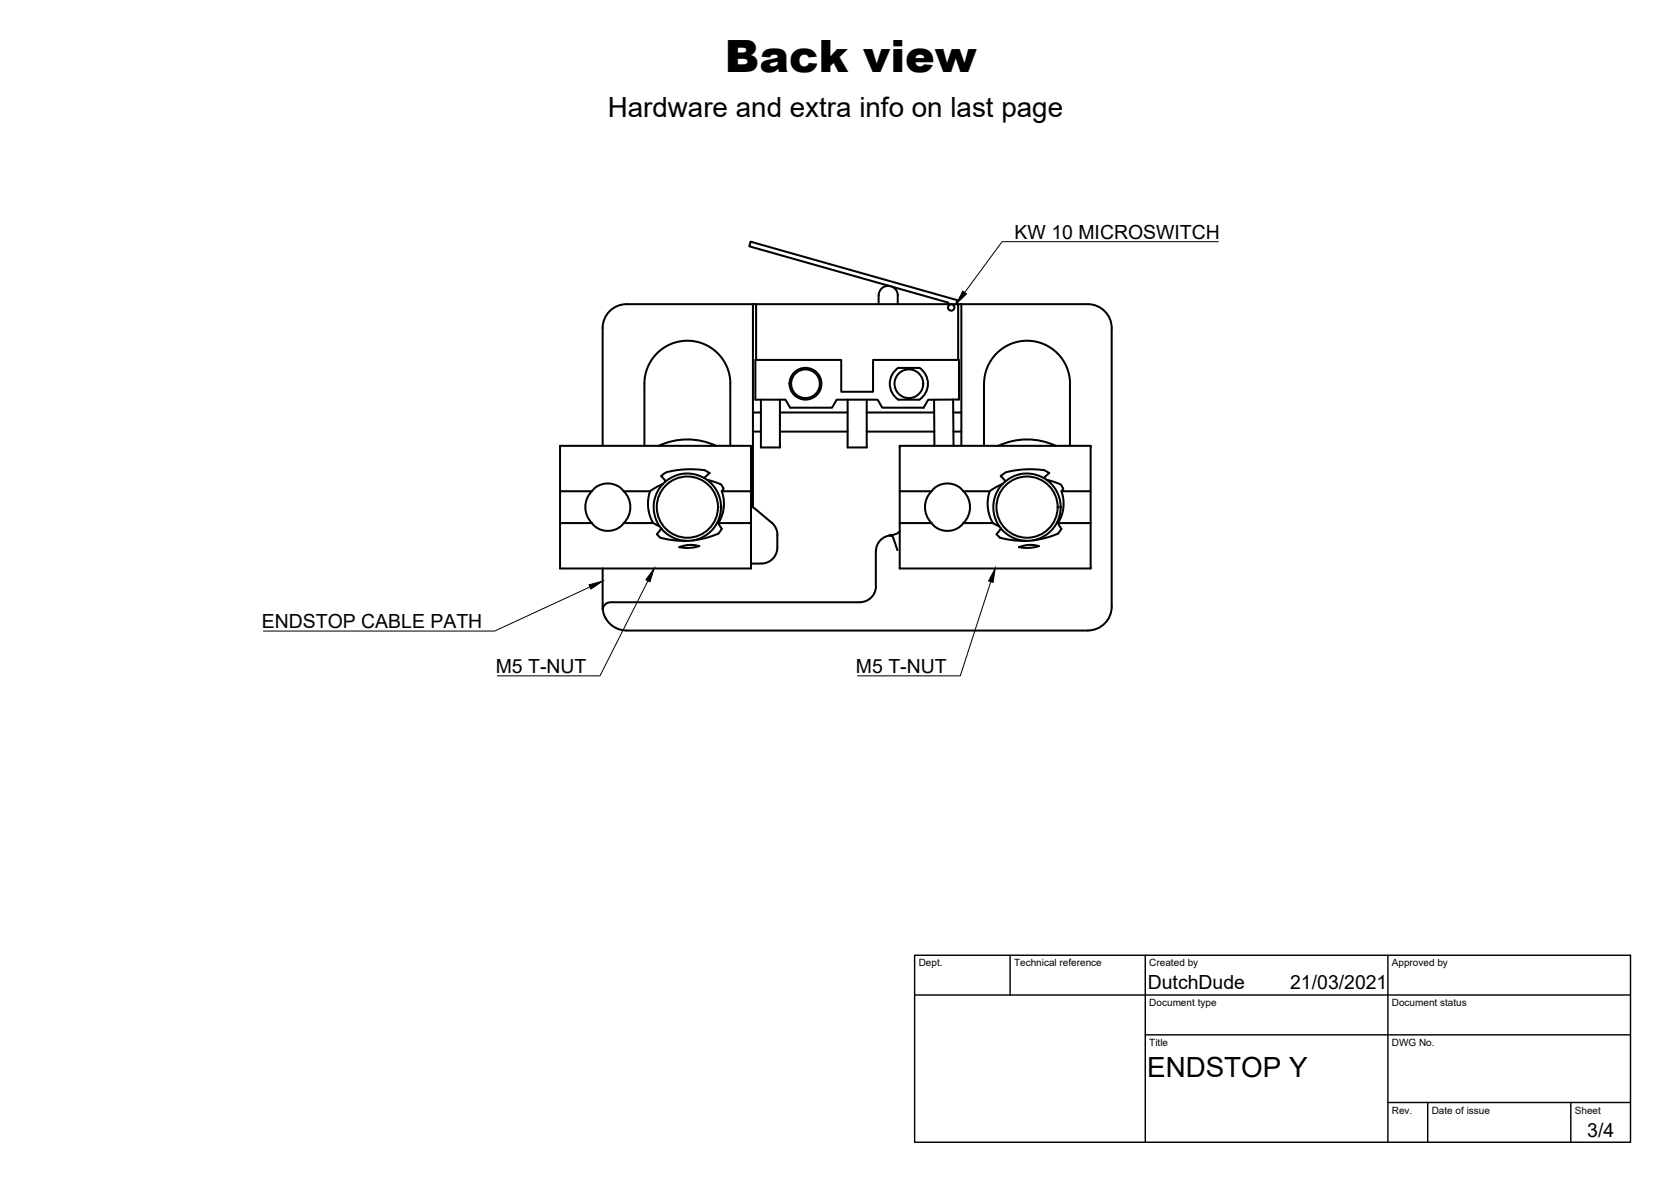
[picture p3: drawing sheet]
<svg xmlns="http://www.w3.org/2000/svg" width="420mm" height="297mm" viewBox="0 0 420 297" stroke-linecap="round" stroke-linejoin="round" font-family="sans-serif">
<!-- layer: Visible -->
<g fill="none" stroke="#000" stroke-width=".51">
<path d="M189.3 76.4h-31.8a6 6 0 0 0-6 6M189.3 76.4v51l-.5 .2M189.3 76.4h.8M220.9 74.2v2.2M223.7 71.9a2.4 2.4 0 0 0-2.8 2.3M224.3 72l1 .9a4.8 4.8 0 0 1 .4 3.5M238.4 76.4l.1-.3-50.1-14.2 .3-1.2 52 14.7-.3 1M240.9 76.4h.8M241.7 76.4h31.8a6 6 0 0 1 6 6M241.7 76.4v35.6M151.5 82.5v29.5M189.9 90.5h21.6v8h8v-8h21.6v9.9l-7.7 .1-1.2 2h-10.4l-1.1-2.1h-10.3l-1.2 2.1h-10.5l-1.2-2.1h-7.6z"/>
<path d="M190.1 90.5v-14.1h50.8v14.1M225.3 92.9l.6-.4 5.3-.1a4.8 4.8 0 0 1 0 8h-5.3a4.8 4.8 0 0 1-.6-7.5zM279.5 82.5v69.9a6 6 0 0 1-6 6l-116 .1a6.1 6.1 0 0 1-5.7-4.3l-.2-1.2M162 112v-15.6a10.8 10.8 0 0 1 10.8-10.8 10.8 10.8 0 0 1 10.8 10.8v15.6M180 112a17 17 0 0 0-14.4 0M189.3 103.7h2M189.3 108.5h2M191.3 100.4v12h4.8v-12M196.1 103.7h17M196.1 108.5h17M213.1 100.4v12h4.8v-12M217.9 103.7h17"/>
<path d="M217.9 108.5h17M234.9 100.4v11.6M239.6 100.4l.2 11.6M239.7 103.7h2M239.7 108.5h2M247.4 112v-15.6a10.8 10.8 0 0 1 10.8-10.8 10.8 10.8 0 0 1 10.8 10.8v15.6M265.4 112a17 17 0 0 0-14.4 0M140.8 123.5v8M148.8 131.5l1.6 1.3 2 .6 1.5-.1 1.1-.3 1.2-.8 .6-.7M148.8 123.5l1.5-1.3 2.2-.7 1.2 .1 1.2 .3 1 .6 .9 1M148.8 131.5h-8v11.4h48v-11.4M148.8 123.4a5.7 5.7 0 0 0 0 8"/>
<path d="M156.8 123.4a5.7 5.7 0 0 1 0 8M163.4 123.5l-.4 2v2.2l.4 2 .9 1.8h-7.5M165.9 132.3l.4 .5M166.3 132.8l-.7 .9a.58 .58 0 0 0-.3 .6 .58 .58 0 0 0 .4 .5l.4 .4 2.3 .4 4.1 .3M166.7 121.6l-1.1 1.4-.5 1-.7 2.8v1.6l.3 1.6 1.2 2.3-1.6-.8M170.8 137.5l2.5-.6 2.5 .3-2.6 .5zM177.1 120.1l-2.3-.9-2.8-.2-2.2 .6-2.4 1.4M177.1 120.1l2.1 1.8 1.6 2.6 .5 2.6-.3 2.7-.7 1.6-.9 1.4-1.9 1.7-2.5 1.1-2.7 .3a8.6 8.6 0 0 1-6-3.1M177.1 120.1l1.3-1.2-.1-.1a7.6 7.6 0 0 0-4.8-.9l-2.1 .1a12.1 12.1 0 0 0-4.4 1l-.8 .6 .8 .8a.51 .51 0 0 1 .3 .6 .51 .51 0 0 1-.4 .4l-3.5 2.1h-6.6M177.8 120.6l1.3 .3a3.5 3.5 0 0 1 2.6 1.5l.2 .4-.4 .7h7.3v-11.5h-48v11.5h8M181.5 123.5l.5 2v1.7l-.3 1.8-.8 1.9a.79 .79 0 0 0 .1 1.3l.1 .2a.89 .89 0 0 1-.3 1.4l-.2 .3-2.5 .9-3.8 .8M188.8 123.5v8h-8.2"/>
<path d="M189.3 127.4l4.7 3.9M194 131.3l1.1 1.4 .4 1.7M195.5 134.4a7.5 7.5 0 0 1-.7 5.4 5 5 0 0 1-5 1.8h-1M220.2 138.6v8.7M223.6 134.6h.6M224.2 134.6l.4 .6 1 3M224.2 134.6h.1M224.2 134.5a4 4 0 0 0-4 4.1M226.2 133.6l-1.2 .7-1.4 .3M226.2 123.5v8M234.2 131.5h-8v11.4h48v-11.4M234.2 123.4a5.7 5.7 0 0 0 0 8"/>
<path d="M242.2 123.4a5.7 5.7 0 0 1 0 8M248.8 123.5l-.4 2.1v1.9l.4 2.2 .8 1.8h-7.4l-1.6 1.3-1.9 .6-1.5-.1-1.1-.3-1.1-.7-.8-.8M251.3 132.3l.4 .5M251.7 132.8l-.7 .9a.57 .57 0 0 0-.3 .6 .57 .57 0 0 0 .4 .5l.4 .4 2.3 .4 4.1 .3M252.1 121.6l-.9 1.1-.7 1.3-.5 1.3-.2 1.6 .2 2.8 .6 1.5 .7 1.1-1.7-.8M256.2 137.5l2.5-.6 2.5 .3-2.6 .5zM262.5 120.1l-2.3-.9-2.9-.2-2.1 .6-2.4 1.4M262.5 120.1l1.2 .9 .9 .9 1.6 2.6 .5 2.7-.4 2.8-1.4 2.6-1.8 1.8-2.7 1.2-2.7 .3a8.6 8.6 0 0 1-6-3.1M262.5 120.1l1.3-1.2-.1-.1a7.6 7.6 0 0 0-4.8-.9l-2.1 .1a11.9 11.9 0 0 0-4.4 1l-.8 .6 .8 .8a.51 .51 0 0 1 .3 .6 .51 .51 0 0 1-.4 .4l-3.5 2.1h-6.6l-1.3-1.3-1.1-.4-1.3-.3-2.2 .3-1 .6-1.1 1.1M263.2 120.6l1.3 .3a3.4 3.4 0 0 1 2.6 1.5l.3 .4-.5 .7h7.3v-11.5h-48v11.5h8M266.9 123.5l.5 1.9v1.8l-.3 1.9-.5 1.2a1.58 1.58 0 0 0 .2 2.4l.1 .2a4.1 4.1 0 0 1-3.2 2l-4 .9M274.2 123.5v8h-8.2"/>
<path d="M151.5 142.9l.1 10.1M216.2 151.3h-62.7l-1.2 .5-.5 .5-.2 .7M220.2 147.3a4 4 0 0 1-4 4"/>
<circle cx="239.2" cy="77.3" r=".79"/>
<circle cx="202.5" cy="96.4" r="4"/>
<circle cx="202.5" cy="96.4" r="3.6"/>
<circle cx="228.5" cy="96.4" r="3.6"/>
<circle cx="172.8" cy="127.4" r="7.7"/>
<circle cx="258.2" cy="127.4" r="7.7"/>
</g>
<g fill="#000" stroke="#000" stroke-width=".25">
<circle cx="181.3" cy="127.5" r=".24"/>
<circle cx="266.7" cy="127.5" r=".24"/>
</g>
<!-- layer: TitleBlock -->
<path d="M230 240.1h180v46.9h-180zM230 250h180M254 240.1v9.9M288 240.1v46.9M349 240.1v46.9M288 260.1h122M349 277.1h61M359 277.1v9.9M395 277.1v9.9" fill="none" stroke="#000" stroke-width=".36"/>
<!-- layer: Annotations -->
<path d="M242.1 73.2l.9 .7-2.5 2.4zM148.1 147l3.4-1-2.9 2zM164.5 142.8l-1.1 3.4-1-.5zM250.2 142.8l-.5 3.6-1.1-.4z" fill="#000" stroke="#000" stroke-width=".25"/>
<path d="M306.3 60.7h-54.3l-9.5 12.8M148.4 147.5l-24 11.1h-58.2M162.9 146l-12 23.8h-25.9M249.1 146.2l-7.7 23.6h-25.8" fill="none" stroke="#000" stroke-width=".25"/>
<text font-size="11.2" x="182.3" y="18.1">Back view</text>
<g font-size="7">
<text x="152.8" y="29.3">Hardware and extra info on last page</text>
<text x="288.4" y="270.6">ENDSTOP Y</text>
</g>
<g font-size="4.9">
<text x="255.1" y="60">KW 10 MICROSWITCH</text>
<text x="65.8" y="157.9">ENDSTOP CABLE PATH</text>
<text x="124.7" y="169.1">M5 T-NUT</text>
<text x="215.2" y="169.1">M5 T-NUT</text>
<text x="288.6" y="248.5">DutchDude</text>
<text x="324.4" y="248.6">21/03/2021</text>
<text x="399.1" y="285.8">3/4</text>
</g>
<g font-size="2.5">
<text x="231" y="242.9">Dept.</text>
<text x="255" y="242.9">Technical reference</text>
<text x="289" y="242.9">Created by</text>
<text x="350" y="242.9">Approved by</text>
<text x="289" y="252.8">Document type</text>
<text x="350" y="252.8">Document status</text>
<text x="289" y="262.9">Title</text>
<text x="350" y="262.9">DWG No.</text>
<text x="350" y="279.9">Rev.</text>
<text x="360" y="279.9">Date of issue</text>
<text x="396" y="279.9">Sheet</text>
</g>
</svg>
